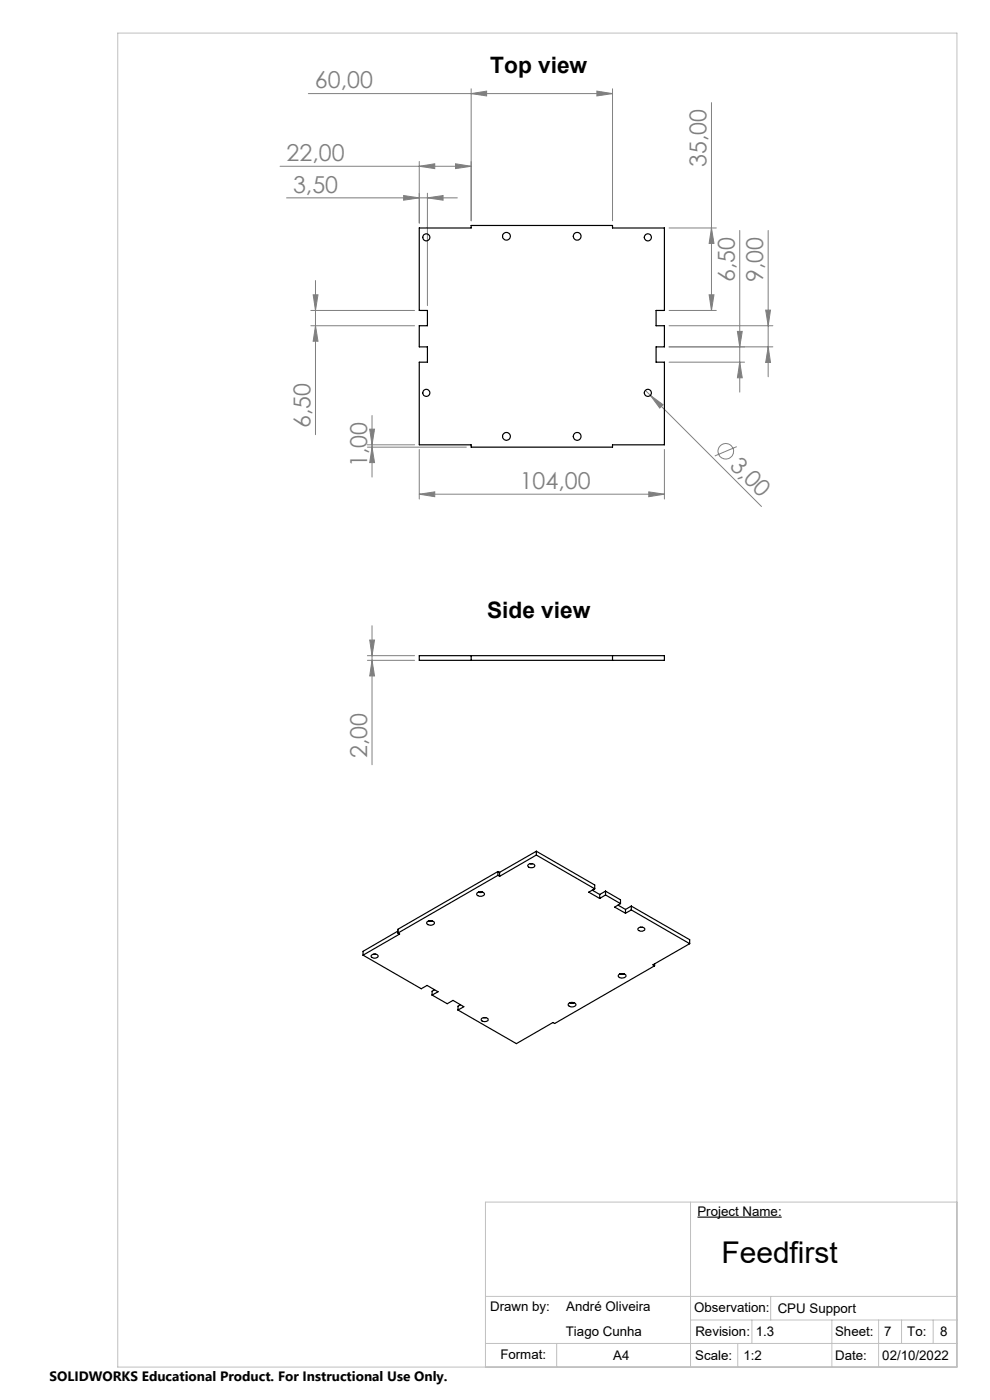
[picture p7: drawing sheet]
<svg xmlns="http://www.w3.org/2000/svg" width="210mm" height="297mm" viewBox="0 0 210 297" stroke-linecap="round" stroke-linejoin="round" font-family="sans-serif">
<g fill="none" stroke="#808080" stroke-width=".21">
<path d="M65.4 19.9h64.5M99.9 19.9l3.3-.6v1.1zM99.9 18.8v28M126.6 19.3l3.3 .6-3.3 .5zM129.9 18.8v28M59.4 35.3h40.5M88.9 35.3l3.3-.6v1.1zM88.9 34.3v13M96.6 34.7l3.3 .6-3.3 .5zM150.9 21.8v44.1M60.8 42h36.2M66.9 59.5v32.7"/>
<path d="M85.6 41.5l3.3 .5-3.3 .5zM90.7 42l3.3-.5v1zM90.7 41v23.8M141.9 48.4h10M150.9 48.4l.5 3.2h-1zM156.9 48.9v34.3M162.9 48.9v31M65.9 65.9h22M65.9 69.1h22M66.4 62.5h1.1l-.6 3.4zM66.9 69.1l.6 3.3h-1.1zM141.9 76.8h16"/>
<path d="M141.9 65.9h10M141.9 69.1h22M150.4 62.5h1l-.5 3.4zM156.4 70.3h1l-.5 3.3zM156.9 76.8l.5 3.3h-1zM162.4 65.8h1l-.5 3.3zM162.9 73.6l.5 3.3h-1zM163.9 73.6h-22M77.9 94.4h10M77.9 94.9h21M78.4 91h1l-.5 3.4zM78.9 94.9l.5 3.2h-1z"/>
<path d="M78.9 88.2v13M88.9 95.4v10.5M136.9 82.8l24.6 24.7M138 83.9l2.7 2-.8 .7zM140.9 95.4v10.5M156.3 94.8l-4.7 1.9M88.9 104.8l3.3-.5v1.1zM88.9 104.8h52M137.6 104.3l3.3 .5-3.3 .6zM77.9 139.1h10M78.4 135.8h1l-.5 3.3zM78.9 132.7v29.5"/>
<path d="M77.9 140.1h10M78.9 140.1l.5 3.3h-1z"/>
<circle cx="154" cy="95.7" r="1.64"/>
</g>
<path d="M147.9 258.2h17.9" fill="none" stroke="#000" stroke-width=".22"/>
<path d="M209.9 0l.2 .1M210 -.1v.6M210.1 0l-.5 .4M209.5 0h.6M-.1 297h.6M0 297v.1M0 296.5v.6M.4 296.6l-.4 .5" fill="none" stroke="#fff" stroke-width=".21"/>
<g fill="none" stroke="#c0c0c0" stroke-width=".21">
<path d="M25 7h178v283h-178zM146.5 255v35M203 255h-100v35M103 275h100M163.5 275v5M103 285h100M118.1 285v5M146.5 280h56.5M156.5 285v5M159.5 280v5M176.5 280v10M186.4 280v10"/>
<path d="M191.2 280v5M197.9 280v5"/>
</g>
<g fill="#808080">
<path d="M138 83.9l2.7 2-.8 .7z"/>
<path d="M96.6 34.7l3.3 .6-3.3 .5zM88.9 35.3l3.3-.6v1.1zM137.6 104.3l3.3 .5-3.3 .6zM88.9 104.8l3.3-.5v1.1z"/>
<path d="M85.6 41.5l3.3 .5-3.3 .5zM90.7 42l3.3-.5v1zM99.9 19.9l3.3-.6v1.1zM126.6 19.3l3.3 .6-3.3 .5z"/>
<path d="M78.4 91h1l-.5 3.4zM78.9 94.9l.5 3.2h-1z"/>
<path d="M156.9 76.8l.5 3.3h-1zM156.4 70.3h1l-.5 3.3z"/>
<path d="M78.4 135.8h1l-.5 3.3zM78.9 140.1l.5 3.3h-1z"/>
<path d="M66.4 62.5h1.1l-.6 3.4zM66.9 69.1l.6 3.3h-1.1zM150.9 48.4l.5 3.2h-1zM150.4 62.5h1l-.5 3.4zM162.4 65.8h1l-.5 3.3zM162.9 73.6l.5 3.3h-1z"/>
</g>
<g fill="none" stroke="#000" stroke-width=".25">
<path d="M88.9 48.4h11v-.6h30v.6h11v17.5h-1.7v3.2h1.7v4.5h-1.7v3.2h1.7v17.6h-11v.5h-30v-.5h-11v-17.6h1.8v-3.2h-1.8v-4.5h1.8v-3.2h-1.8zM88.9 139.1h52v1h-52zM99.9 139.1v1M129.9 139.1v1M84.4 197.9l.4 .3-7.8 4.4M84.4 197.5l-7.4 4.3v.8M90.6 195.6a1.05 1.05 0 0 1 1.5 .2 .89 .89 0 0 1-.8 .5 .89 .89 0 0 1-.8-.6zM90.9 195.4h.9zM101.2 189.5a.96 .96 0 0 1 1.6 .3 1.05 1.05 0 0 1-1.7-.1zM101.5 189.3h.9zM105.6 185.7l-21.2 12.2M105.6 185.7l.4 .2"/>
<path d="M105.6 184.9v.8M105.6 184.9l.4 .2M105.6 184.9l-21.2 12.2v.8M106 185.1v.8M112 183.4a.82 .82 0 0 1 1.4 .4 .81 .81 0 0 1-.8 .3 .81 .81 0 0 1-.6-.6zM112.5 183.2h.5M113.8 181.4l-7.8 4.5M113.8 181.4l12.4 7.2M113.8 180.6l-7.8 4.5M113.8 180.6v.8M113.8 180.6l12.4 7.1v.9M125.6 188.8l1.6 1"/>
<path d="M126.2 188.6l-1.3 .7 2.3 1.3M127.2 189.8v.8M128.4 189.9l3.2 1.8M128.4 189.9l-1.2 .7M128.4 189.1l3.2 1.8v.8M128.4 189.1v.8M128.4 189.1l-1.2 .7M131.1 192l1.6 .9M131.6 191.7l-1.2 .7 2.3 1.3M132.7 192.9v.8M133.9 193l12.4 7.2M133.9 193l-1.2 .7"/>
<path d="M133.9 192.2l12.4 7.2v.8M133.9 192.2v.8M133.9 192.2l-1.2 .7M135.4 196.9a.82 .82 0 0 1 1.4 .3 .81 .81 0 0 1-.8 .4 .81 .81 0 0 1-.7-.6zM135.8 196.7h.5M77 202.6l12.4 7.2 1.2-.7 2.3 1.3-1.2 .7M78.8 202.6a.82 .82 0 0 1 1.4 .3 .81 .81 0 0 1-.8 .4 .81 .81 0 0 1-.7-.6zM79.2 202.4h.5M91.7 211.1l3.2 1.8 1.2-.7 2.3 1.4-1.2 .7M92.2 210l-.5 .3v.8M97.7 213.1l-.5 .4v.8M102.2 216.1a.91 .91 0 0 1 1.3 .2 .78 .78 0 0 1-.7 .4 .78 .78 0 0 1-.7-.5z"/>
<path d="M102.6 215.9h.4M120.6 212.9a.96 .96 0 0 1 1.6 .3 1.05 1.05 0 0 1-1.7 0zM120.9 212.7h.9zM131.2 206.8a.93 .93 0 0 1 1.6 .3 .93 .93 0 0 1-1.6-.2zM131.5 206.6h.9M138.9 204.9l-21.2 12.2-.4-.2-7.8 4.5-12.3-7.1M138.9 204.5v.4M146.3 200.2l-7.8 4.5 .4 .2"/>
<circle cx="90.4" cy="50.4" r=".75"/>
<circle cx="107.4" cy="50.1" r=".82"/>
<circle cx="122.4" cy="50.1" r=".83"/>
<circle cx="137.4" cy="50.4" r=".75"/>
<circle cx="90.4" cy="83.3" r=".75"/>
<circle cx="107.4" cy="92.6" r=".83"/>
<circle cx="122.4" cy="92.6" r=".84"/>
<circle cx="137.4" cy="83.3" r=".75"/>
</g>
<text font-size="6.3" x="153" y="268">Feedfirst</text>
<g font-size="4.9" fill="#808080">
<text x="66.8" y="18.8">60,00</text>
<text x="60.8" y="34.2">22,00</text>
<text x="149.9" y="35.4" transform="rotate(-90 149.9 35.4)">35,00</text>
<text x="62.2" y="40.9">3,50</text>
<text x="155.9" y="59.8" transform="rotate(-90 155.9 59.8)">6,50</text>
<text x="161.9" y="59.8" transform="rotate(-90 161.9 59.8)">9,00</text>
<text x="65.9" y="90.8" transform="rotate(-90 65.9 90.8)">6,50</text>
<text x="77.9" y="99.1" transform="rotate(-90 77.9 99.1)">1,00</text>
<text x="154.6" y="99" transform="rotate(45 154.6 99)">3,00</text>
<text x="110.2" y="103.8">104,00</text>
<text x="77.9" y="160.9" transform="rotate(-90 77.9 160.9)">2,00</text>
</g>
<g font-size="4.8">
<text x="104" y="15.5">Top view</text>
<text x="103.3" y="131.1">Side view</text>
</g>
<text font-size="2.9" x="10.5" y="292.9">SOLIDWORKS Educational Product. For Instructional Use Only.</text>
<g font-size="2.8">
<text x="147.9" y="257.9">Project Name:</text>
<text x="104" y="278.2">Drawn by:</text>
<text x="120.1" y="278.2">André Oliveira</text>
<text x="147.3" y="278.3">Observation:</text>
<text x="165" y="278.5">CPU Support</text>
<text x="120" y="283.3">Tiago Cunha</text>
<text x="147.5" y="283.3">Revision:</text>
<text x="160.3" y="283.3">1.3</text>
<text x="177.1" y="283.4">Sheet:</text>
<text x="187.6" y="283.4">7</text>
<text x="192.4" y="283.4">To:</text>
<text x="199.4" y="283.4">8</text>
<text x="106.1" y="288.3">Format:</text>
<text x="130.1" y="288.5">A4</text>
<text x="147.5" y="288.5">Scale:</text>
<text x="157.7" y="288.5">1:2</text>
<text x="177.2" y="288.6">Date:</text>
<text x="187.2" y="288.6">02/10/2022</text>
</g>
</svg>
